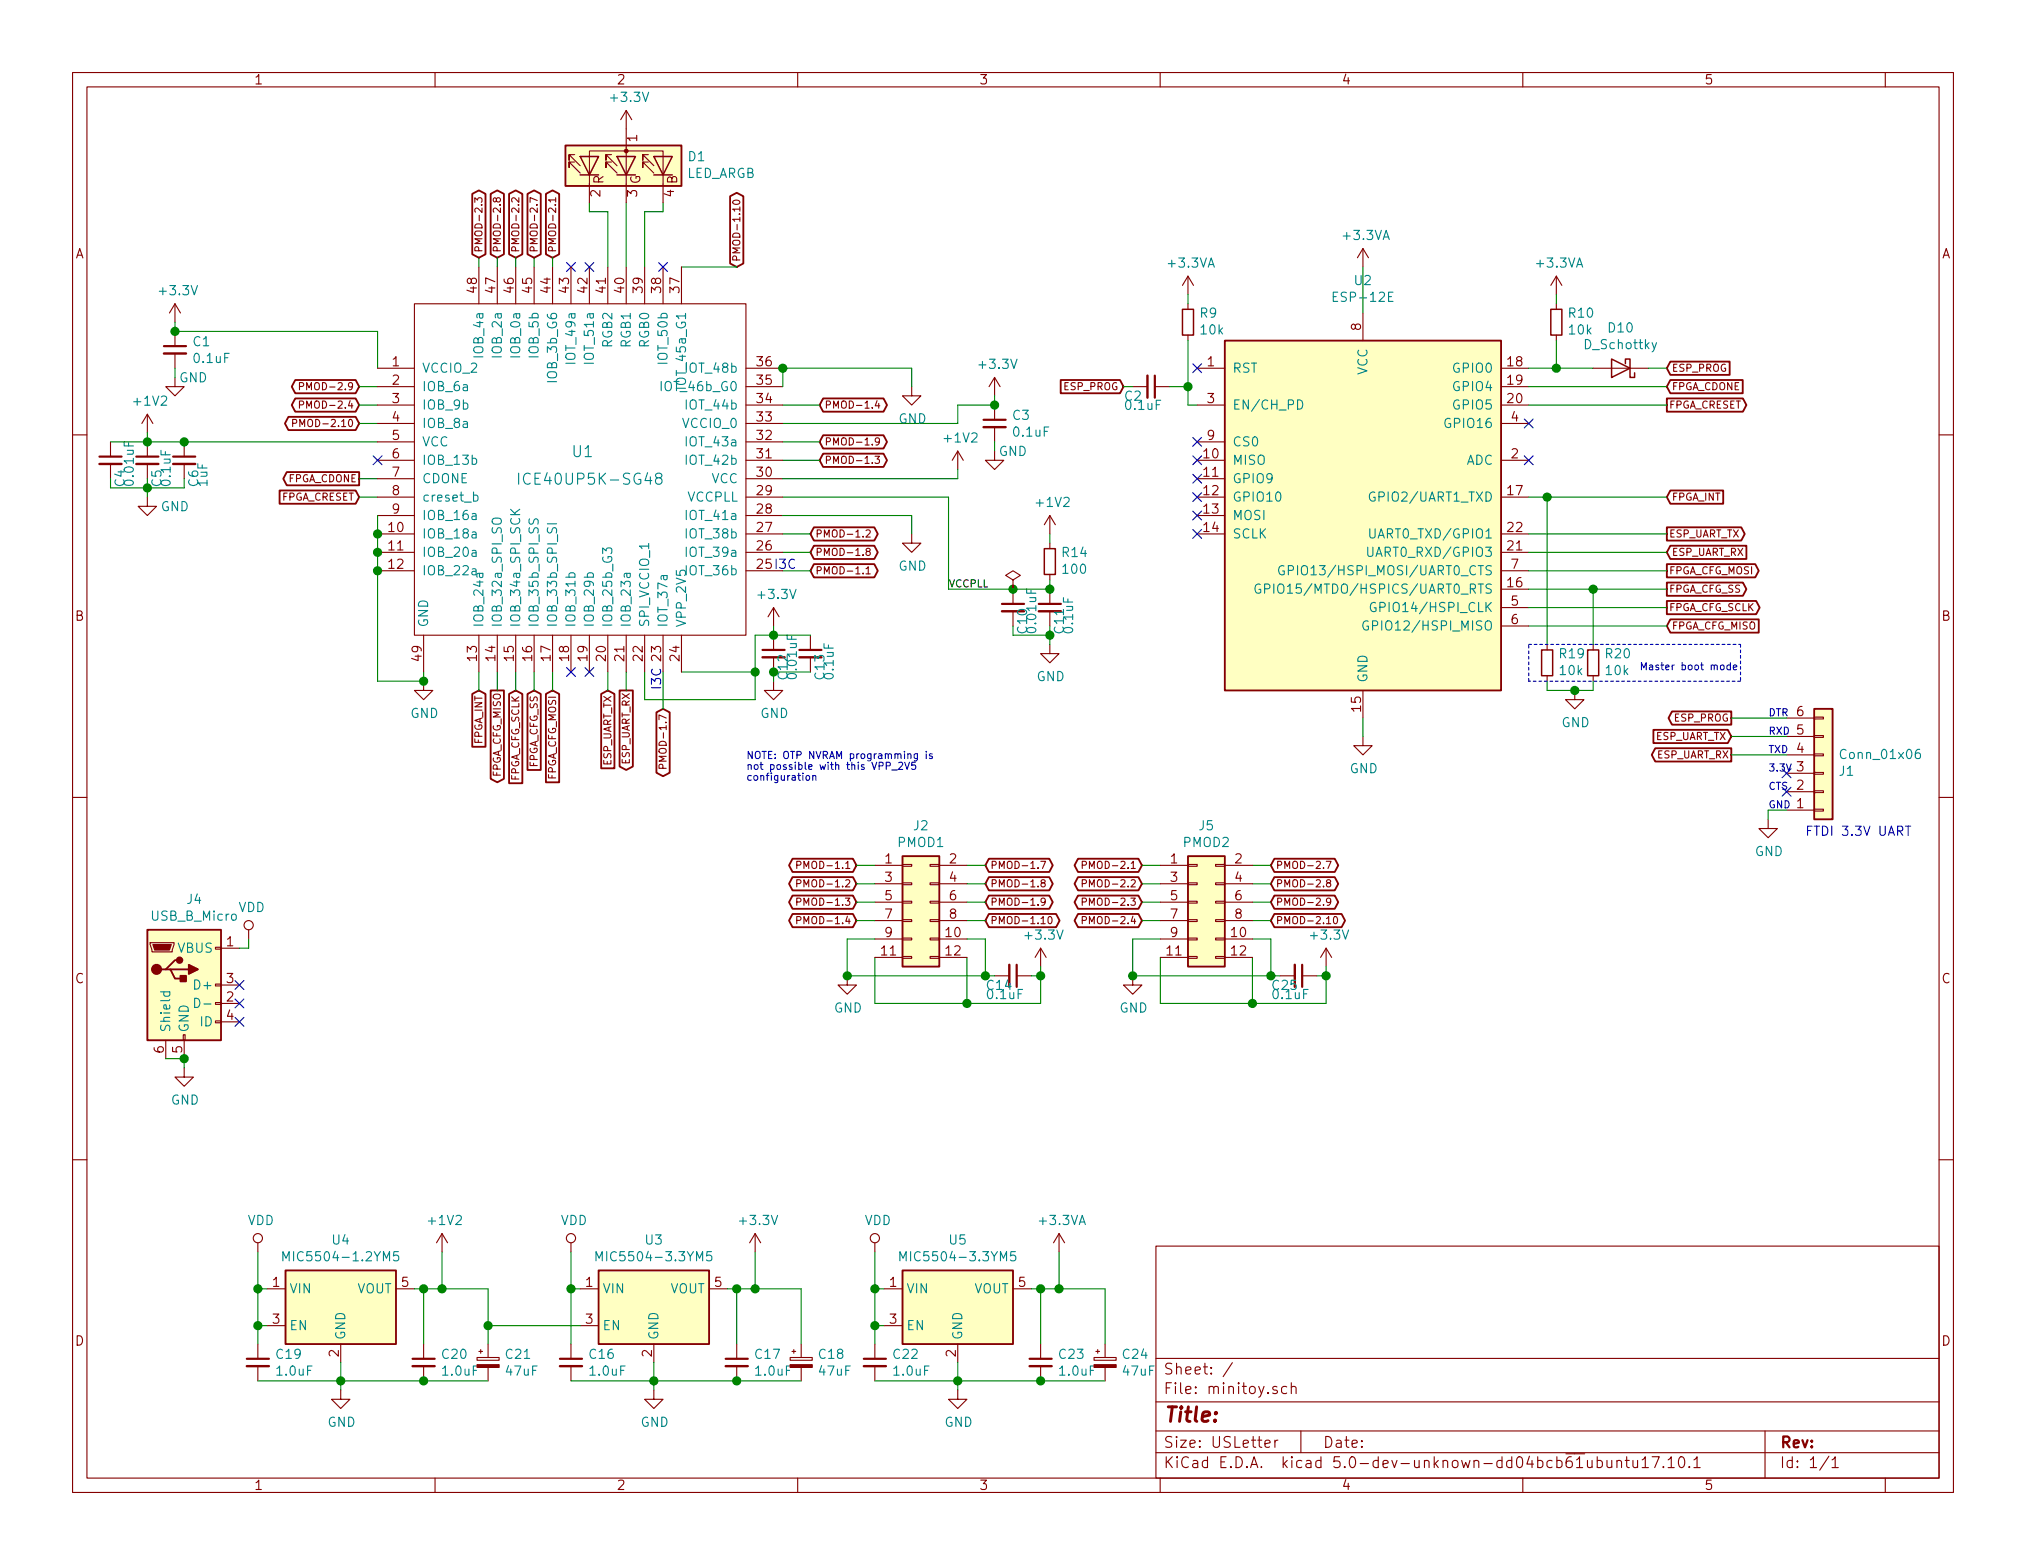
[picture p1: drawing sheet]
EESchema Schematic File Version 4
LIBS:minitoy-cache
EELAYER 26 0
EELAYER END
$Descr USLetter 11000 8500
encoding utf-8
Sheet 1 1
Title ""
Date ""
Rev ""
Comp ""
Comment1 ""
Comment2 ""
Comment3 ""
Comment4 ""
$EndDescr
$Comp
L RF_WiFi:ESP-12E U2
U 1 1
P 7400 2800
F 0 "U2" H 7400 4078 50  0000 C CNN
F 1 "ESP-12E" H 7400 3987 50  0000 C CNN
F 2 "RF_Modules:ESP-12E" H 7400 3050 50  0001 C CNN
F 3 "http://wiki.ai-thinker.com/_media/esp8266/docs/aithinker_esp_12f_datasheet_en.pdf" H 7050 3100 50  0001 C CNN
	1    7400 2800
	1    0    0    -1  
$EndComp
$Comp
L Regulator_Linear:MIC5504-3.3YM5 U3
U 1 1
P 3550 7100
F 0 "U3" H 3550 7467 50  0000 C CNN
F 1 "MIC5504-3.3YM5" H 3550 7376 50  0000 C CNN
F 2 "TO_SOT_Packages_SMD:SOT-23-5_HandSoldering" H 3550 6700 50  0001 C CNN
F 3 "http://ww1.microchip.com/downloads/en/DeviceDoc/MIC550X.pdf" H 3300 7350 50  0001 C CNN
	1    3550 7100
	1    0    0    -1  
$EndComp
$Comp
L Regulator_Linear:MIC5504-1.2YM5 U4
U 1 1
P 1850 7100
F 0 "U4" H 1850 7467 50  0000 C CNN
F 1 "MIC5504-1.2YM5" H 1850 7376 50  0000 C CNN
F 2 "TO_SOT_Packages_SMD:SOT-23-5_HandSoldering" H 1850 6700 50  0001 C CNN
F 3 "http://ww1.microchip.com/downloads/en/DeviceDoc/MIC550X.pdf" H 1600 7350 50  0001 C CNN
	1    1850 7100
	1    0    0    -1  
$EndComp
$Comp
L power:VDD #PWR032
U 1 1
P 1400 6800
F 0 "#PWR032" H 1400 6650 50  0001 C CNN
F 1 "VDD" H 1417 6973 50  0000 C CNN
F 2 "" H 1400 6800 50  0001 C CNN
F 3 "" H 1400 6800 50  0001 C CNN
	1    1400 6800
	1    0    0    -1  
$EndComp
$Comp
L power:+3.3V #PWR035
U 1 1
P 4100 6800
F 0 "#PWR035" H 4100 6650 50  0001 C CNN
F 1 "+3.3V" H 4115 6973 50  0000 C CNN
F 2 "" H 4100 6800 50  0001 C CNN
F 3 "" H 4100 6800 50  0001 C CNN
	1    4100 6800
	1    0    0    -1  
$EndComp
$Comp
L power:+1V2 #PWR033
U 1 1
P 2400 6800
F 0 "#PWR033" H 2400 6650 50  0001 C CNN
F 1 "+1V2" H 2415 6973 50  0000 C CNN
F 2 "" H 2400 6800 50  0001 C CNN
F 3 "" H 2400 6800 50  0001 C CNN
	1    2400 6800
	1    0    0    -1  
$EndComp
Wire Wire Line
	2400 7000 2400 6800
Wire Wire Line
	2250 7000 2300 7000
Wire Wire Line
	3950 7000 4000 7000
Wire Wire Line
	4100 7000 4100 6800
$Comp
L power:VDD #PWR034
U 1 1
P 3100 6800
F 0 "#PWR034" H 3100 6650 50  0001 C CNN
F 1 "VDD" H 3117 6973 50  0000 C CNN
F 2 "" H 3100 6800 50  0001 C CNN
F 3 "" H 3100 6800 50  0001 C CNN
	1    3100 6800
	1    0    0    -1  
$EndComp
Wire Wire Line
	3100 6800 3100 7000
Wire Wire Line
	3100 7000 3150 7000
Wire Wire Line
	1400 6800 1400 7000
Wire Wire Line
	1400 7000 1450 7000
$Comp
L power:GND #PWR039
U 1 1
P 3550 7550
F 0 "#PWR039" H 3550 7300 50  0001 C CNN
F 1 "GND" H 3555 7377 50  0000 C CNN
F 2 "" H 3550 7550 50  0001 C CNN
F 3 "" H 3550 7550 50  0001 C CNN
	1    3550 7550
	1    0    0    -1  
$EndComp
$Comp
L power:GND #PWR038
U 1 1
P 1850 7550
F 0 "#PWR038" H 1850 7300 50  0001 C CNN
F 1 "GND" H 1855 7377 50  0000 C CNN
F 2 "" H 1850 7550 50  0001 C CNN
F 3 "" H 1850 7550 50  0001 C CNN
	1    1850 7550
	1    0    0    -1  
$EndComp
Wire Wire Line
	1850 7400 1850 7500
Wire Wire Line
	3550 7400 3550 7500
$Comp
L Device:C_Small C19
U 1 1
P 1400 7400
F 0 "C19" H 1492 7446 50  0000 L CNN
F 1 "1.0uF" H 1492 7355 50  0000 L CNN
F 2 "Capacitors_SMD:C_0603_HandSoldering" H 1400 7400 50  0001 C CNN
F 3 "~" H 1400 7400 50  0001 C CNN
	1    1400 7400
	1    0    0    -1  
$EndComp
$Comp
L Device:C_Small C16
U 1 1
P 3100 7400
F 0 "C16" H 3192 7446 50  0000 L CNN
F 1 "1.0uF" H 3192 7355 50  0000 L CNN
F 2 "Capacitors_SMD:C_0603_HandSoldering" H 3100 7400 50  0001 C CNN
F 3 "~" H 3100 7400 50  0001 C CNN
	1    3100 7400
	1    0    0    -1  
$EndComp
Wire Wire Line
	1400 7000 1400 7200
Connection ~ 1400 7000
Wire Wire Line
	3100 7000 3100 7300
Connection ~ 3100 7000
Wire Wire Line
	1400 7500 1850 7500
Connection ~ 1850 7500
Wire Wire Line
	1850 7500 1850 7550
Wire Wire Line
	3100 7500 3550 7500
Connection ~ 3550 7500
Wire Wire Line
	3550 7500 3550 7550
$Comp
L Device:C_Small C20
U 1 1
P 2300 7400
F 0 "C20" H 2392 7446 50  0000 L CNN
F 1 "1.0uF" H 2392 7355 50  0000 L CNN
F 2 "Capacitors_SMD:C_0603_HandSoldering" H 2300 7400 50  0001 C CNN
F 3 "~" H 2300 7400 50  0001 C CNN
	1    2300 7400
	1    0    0    -1  
$EndComp
$Comp
L Device:C_Small C17
U 1 1
P 4000 7400
F 0 "C17" H 4092 7446 50  0000 L CNN
F 1 "1.0uF" H 4092 7355 50  0000 L CNN
F 2 "Capacitors_SMD:C_0603_HandSoldering" H 4000 7400 50  0001 C CNN
F 3 "~" H 4000 7400 50  0001 C CNN
	1    4000 7400
	1    0    0    -1  
$EndComp
Wire Wire Line
	2300 7000 2300 7300
Connection ~ 2300 7000
Wire Wire Line
	2300 7000 2400 7000
Wire Wire Line
	4000 7300 4000 7000
Connection ~ 4000 7000
Wire Wire Line
	4000 7000 4100 7000
Wire Wire Line
	4000 7500 3550 7500
Wire Wire Line
	2300 7500 1850 7500
$Comp
L Regulator_Linear:MIC5504-3.3YM5 U5
U 1 1
P 5200 7100
F 0 "U5" H 5200 7467 50  0000 C CNN
F 1 "MIC5504-3.3YM5" H 5200 7376 50  0000 C CNN
F 2 "TO_SOT_Packages_SMD:SOT-23-5_HandSoldering" H 5200 6700 50  0001 C CNN
F 3 "http://ww1.microchip.com/downloads/en/DeviceDoc/MIC550X.pdf" H 4950 7350 50  0001 C CNN
	1    5200 7100
	1    0    0    -1  
$EndComp
Wire Wire Line
	5600 7000 5650 7000
Wire Wire Line
	5750 7000 5750 6800
$Comp
L power:VDD #PWR036
U 1 1
P 4750 6800
F 0 "#PWR036" H 4750 6650 50  0001 C CNN
F 1 "VDD" H 4767 6973 50  0000 C CNN
F 2 "" H 4750 6800 50  0001 C CNN
F 3 "" H 4750 6800 50  0001 C CNN
	1    4750 6800
	1    0    0    -1  
$EndComp
Wire Wire Line
	4750 6800 4750 7000
Wire Wire Line
	4750 7000 4800 7000
$Comp
L power:GND #PWR040
U 1 1
P 5200 7550
F 0 "#PWR040" H 5200 7300 50  0001 C CNN
F 1 "GND" H 5205 7377 50  0000 C CNN
F 2 "" H 5200 7550 50  0001 C CNN
F 3 "" H 5200 7550 50  0001 C CNN
	1    5200 7550
	1    0    0    -1  
$EndComp
Wire Wire Line
	5200 7400 5200 7500
$Comp
L Device:C_Small C22
U 1 1
P 4750 7400
F 0 "C22" H 4842 7446 50  0000 L CNN
F 1 "1.0uF" H 4842 7355 50  0000 L CNN
F 2 "Capacitors_SMD:C_0603_HandSoldering" H 4750 7400 50  0001 C CNN
F 3 "~" H 4750 7400 50  0001 C CNN
	1    4750 7400
	1    0    0    -1  
$EndComp
Wire Wire Line
	4750 7000 4750 7200
Connection ~ 4750 7000
Wire Wire Line
	4750 7500 5200 7500
Connection ~ 5200 7500
Wire Wire Line
	5200 7500 5200 7550
$Comp
L Device:C_Small C23
U 1 1
P 5650 7400
F 0 "C23" H 5742 7446 50  0000 L CNN
F 1 "1.0uF" H 5742 7355 50  0000 L CNN
F 2 "Capacitors_SMD:C_0603_HandSoldering" H 5650 7400 50  0001 C CNN
F 3 "~" H 5650 7400 50  0001 C CNN
	1    5650 7400
	1    0    0    -1  
$EndComp
Wire Wire Line
	5650 7300 5650 7000
Connection ~ 5650 7000
Wire Wire Line
	5650 7000 5750 7000
Wire Wire Line
	5650 7500 5200 7500
Wire Wire Line
	4800 7200 4750 7200
Connection ~ 4750 7200
Wire Wire Line
	4750 7200 4750 7300
$Comp
L power:+3.3VA #PWR037
U 1 1
P 5750 6800
F 0 "#PWR037" H 5750 6650 50  0001 C CNN
F 1 "+3.3VA" H 5765 6973 50  0000 C CNN
F 2 "" H 5750 6800 50  0001 C CNN
F 3 "" H 5750 6800 50  0001 C CNN
	1    5750 6800
	1    0    0    -1  
$EndComp
$Comp
L power:+3.3VA #PWR03
U 1 1
P 7400 1450
F 0 "#PWR03" H 7400 1300 50  0001 C CNN
F 1 "+3.3VA" H 7415 1623 50  0000 C CNN
F 2 "" H 7400 1450 50  0001 C CNN
F 3 "" H 7400 1450 50  0001 C CNN
	1    7400 1450
	1    0    0    -1  
$EndComp
$Comp
L power:GND #PWR022
U 1 1
P 7400 4000
F 0 "#PWR022" H 7400 3750 50  0001 C CNN
F 1 "GND" H 7405 3827 50  0000 C CNN
F 2 "" H 7400 4000 50  0001 C CNN
F 3 "" H 7400 4000 50  0001 C CNN
	1    7400 4000
	1    0    0    -1  
$EndComp
NoConn ~ 6500 2400
NoConn ~ 6500 2500
NoConn ~ 6500 2600
NoConn ~ 6500 2700
NoConn ~ 6500 2800
NoConn ~ 6500 2900
Text GLabel 9050 3300 2    39   Output ~ 0
FPGA_CFG_SCLK
Text GLabel 9050 3400 2    39   Input ~ 0
FPGA_CFG_MISO
Text GLabel 9050 3100 2    39   Output ~ 0
FPGA_CFG_MOSI
Text GLabel 9050 3200 2    39   Output ~ 0
FPGA_CFG_SS
Wire Wire Line
	8300 3100 9050 3100
Wire Wire Line
	8300 3200 8650 3200
Wire Wire Line
	8300 3300 9050 3300
Wire Wire Line
	8300 3400 9050 3400
$Comp
L Device:R_Small R20
U 1 1
P 8650 3600
F 0 "R20" H 8591 3554 50  0000 R CNN
F 1 "10k" H 8591 3645 50  0000 R CNN
F 2 "Resistors_SMD:R_0603_HandSoldering" H 8650 3600 50  0001 C CNN
F 3 "~" H 8650 3600 50  0001 C CNN
	1    8650 3600
	-1   0    0    1   
$EndComp
Wire Wire Line
	8650 3500 8650 3200
Connection ~ 8650 3200
Wire Wire Line
	8650 3200 9050 3200
Wire Wire Line
	8650 3700 8650 3750
Text Notes 8900 3650 0    39   ~ 0
Master boot mode
$Comp
L Device:R_Small R19
U 1 1
P 8400 3600
F 0 "R19" H 8341 3554 50  0000 R CNN
F 1 "10k" H 8341 3645 50  0000 R CNN
F 2 "Resistors_SMD:R_0603_HandSoldering" H 8400 3600 50  0001 C CNN
F 3 "~" H 8400 3600 50  0001 C CNN
	1    8400 3600
	-1   0    0    1   
$EndComp
Wire Wire Line
	8300 2700 8400 2700
Wire Wire Line
	8400 2700 8400 3500
Wire Wire Line
	8400 3700 8400 3750
Wire Wire Line
	8400 3750 8550 3750
$Comp
L power:GND #PWR021
U 1 1
P 8550 3750
F 0 "#PWR021" H 8550 3500 50  0001 C CNN
F 1 "GND" H 8555 3577 50  0000 C CNN
F 2 "" H 8550 3750 50  0001 C CNN
F 3 "" H 8550 3750 50  0001 C CNN
	1    8550 3750
	1    0    0    -1  
$EndComp
Connection ~ 8550 3750
Wire Wire Line
	8550 3750 8650 3750
Wire Notes Line
	8300 3500 9450 3500
Wire Notes Line
	9450 3500 9450 3700
Wire Notes Line
	9450 3700 8300 3700
Wire Notes Line
	8300 3700 8300 3500
$Comp
L Device:R_Small R10
U 1 1
P 8450 1750
F 0 "R10" H 8391 1704 50  0000 R CNN
F 1 "10k" H 8391 1795 50  0000 R CNN
F 2 "Resistors_SMD:R_0603_HandSoldering" H 8450 1750 50  0001 C CNN
F 3 "~" H 8450 1750 50  0001 C CNN
	1    8450 1750
	-1   0    0    1   
$EndComp
$Comp
L power:+3.3VA #PWR05
U 1 1
P 8450 1600
F 0 "#PWR05" H 8450 1450 50  0001 C CNN
F 1 "+3.3VA" H 8465 1773 50  0000 C CNN
F 2 "" H 8450 1600 50  0001 C CNN
F 3 "" H 8450 1600 50  0001 C CNN
	1    8450 1600
	1    0    0    -1  
$EndComp
Wire Wire Line
	8300 2000 8450 2000
Wire Wire Line
	8450 2000 8450 1850
Wire Wire Line
	8450 1600 8450 1650
$Comp
L Device:R_Small R9
U 1 1
P 6450 1750
F 0 "R9" H 6391 1704 50  0000 R CNN
F 1 "10k" H 6391 1795 50  0000 R CNN
F 2 "Resistors_SMD:R_0603_HandSoldering" H 6450 1750 50  0001 C CNN
F 3 "~" H 6450 1750 50  0001 C CNN
	1    6450 1750
	-1   0    0    1   
$EndComp
$Comp
L power:+3.3VA #PWR04
U 1 1
P 6450 1600
F 0 "#PWR04" H 6450 1450 50  0001 C CNN
F 1 "+3.3VA" H 6465 1773 50  0000 C CNN
F 2 "" H 6450 1600 50  0001 C CNN
F 3 "" H 6450 1600 50  0001 C CNN
	1    6450 1600
	1    0    0    -1  
$EndComp
Wire Wire Line
	6450 1650 6450 1600
Text GLabel 9050 2000 2    39   Input ~ 0
ESP_PROG
Connection ~ 8450 2000
Text GLabel 9050 2900 2    39   Output ~ 0
ESP_UART_TX
Text GLabel 9050 3000 2    39   Input ~ 0
ESP_UART_RX
Text GLabel 9050 2100 2    39   Input ~ 0
FPGA_CDONE
Text GLabel 9050 2200 2    39   Output ~ 0
FPGA_CRESET
Wire Wire Line
	8300 2200 9050 2200
Text GLabel 6100 2100 0    39   Input ~ 0
ESP_PROG
Wire Wire Line
	6450 1850 6450 2100
NoConn ~ 8300 2500
Text GLabel 2800 3750 3    39   Input ~ 0
FPGA_CFG_SCLK
Text GLabel 2700 3750 3    39   Output ~ 0
FPGA_CFG_MISO
Text GLabel 3000 3750 3    39   Input ~ 0
FPGA_CFG_MOSI
Text GLabel 2900 3750 3    39   Input ~ 0
FPGA_CFG_SS
Wire Wire Line
	2700 3650 2700 3750
Wire Wire Line
	2800 3650 2800 3750
Wire Wire Line
	2900 3650 2900 3750
Wire Wire Line
	3000 3650 3000 3750
Text GLabel 1950 2600 0    39   Output ~ 0
FPGA_CDONE
Text GLabel 1950 2700 0    39   Input ~ 0
FPGA_CRESET
Wire Wire Line
	1950 2600 2050 2600
Wire Wire Line
	2050 2700 1950 2700
$Comp
L Device:C_Small C3
U 1 1
P 5400 2300
F 0 "C3" H 5492 2346 50  0000 L CNN
F 1 "0.1uF" H 5492 2255 50  0000 L CNN
F 2 "Capacitors_SMD:C_0603_HandSoldering" H 5400 2300 50  0001 C CNN
F 3 "~" H 5400 2300 50  0001 C CNN
	1    5400 2300
	1    0    0    -1  
$EndComp
$Comp
L power:GND #PWR010
U 1 1
P 5400 2450
F 0 "#PWR010" H 5400 2200 50  0001 C CNN
F 1 "GND" H 5500 2450 50  0000 C CNN
F 2 "" H 5400 2450 50  0001 C CNN
F 3 "" H 5400 2450 50  0001 C CNN
	1    5400 2450
	1    0    0    -1  
$EndComp
Wire Wire Line
	5400 2400 5400 2450
$Comp
L power:+1V2 #PWR011
U 1 1
P 5200 2550
F 0 "#PWR011" H 5200 2400 50  0001 C CNN
F 1 "+1V2" H 5215 2723 50  0000 C CNN
F 2 "" H 5200 2550 50  0001 C CNN
F 3 "" H 5200 2550 50  0001 C CNN
	1    5200 2550
	1    0    0    -1  
$EndComp
$Comp
L power:+3.3V #PWR08
U 1 1
P 5400 2150
F 0 "#PWR08" H 5400 2000 50  0001 C CNN
F 1 "+3.3V" H 5415 2323 50  0000 C CNN
F 2 "" H 5400 2150 50  0001 C CNN
F 3 "" H 5400 2150 50  0001 C CNN
	1    5400 2150
	1    0    0    -1  
$EndComp
Wire Wire Line
	5200 2550 5200 2600
Wire Wire Line
	5400 2150 5400 2200
Wire Wire Line
	4250 2300 5200 2300
Wire Wire Line
	5200 2300 5200 2200
Wire Wire Line
	5200 2200 5400 2200
Connection ~ 5400 2200
$Comp
L Device:C_Small C10
U 1 1
P 5500 3300
F 0 "C10" V 5550 3150 50  0000 L CNN
F 1 "0.01uF" V 5600 3150 50  0000 L CNN
F 2 "Capacitors_SMD:C_0603_HandSoldering" H 5500 3300 50  0001 C CNN
F 3 "~" H 5500 3300 50  0001 C CNN
	1    5500 3300
	1    0    0    -1  
$EndComp
$Comp
L Device:C_Small C11
U 1 1
P 5700 3300
F 0 "C11" V 5750 3150 50  0000 L CNN
F 1 "0.1uF" V 5800 3150 50  0000 L CNN
F 2 "Capacitors_SMD:C_0603_HandSoldering" H 5700 3300 50  0001 C CNN
F 3 "~" H 5700 3300 50  0001 C CNN
	1    5700 3300
	1    0    0    -1  
$EndComp
Wire Wire Line
	5500 3400 5500 3450
$Comp
L power:GND #PWR017
U 1 1
P 5700 3500
F 0 "#PWR017" H 5700 3250 50  0001 C CNN
F 1 "GND" H 5705 3327 50  0000 C CNN
F 2 "" H 5700 3500 50  0001 C CNN
F 3 "" H 5700 3500 50  0001 C CNN
	1    5700 3500
	1    0    0    -1  
$EndComp
$Comp
L power:+1V2 #PWR014
U 1 1
P 5700 2900
F 0 "#PWR014" H 5700 2750 50  0001 C CNN
F 1 "+1V2" H 5715 3073 50  0000 C CNN
F 2 "" H 5700 2900 50  0001 C CNN
F 3 "" H 5700 2900 50  0001 C CNN
	1    5700 2900
	1    0    0    -1  
$EndComp
Wire Wire Line
	5700 3400 5700 3450
Wire Wire Line
	5500 3450 5700 3450
Connection ~ 5700 3450
Wire Wire Line
	5700 3450 5700 3500
$Comp
L Device:R_Small R14
U 1 1
P 5700 3050
F 0 "R14" H 5641 3004 50  0000 R CNN
F 1 "100" H 5641 3095 50  0000 R CNN
F 2 "Resistors_SMD:R_0603_HandSoldering" H 5700 3050 50  0001 C CNN
F 3 "~" H 5700 3050 50  0001 C CNN
	1    5700 3050
	-1   0    0    1   
$EndComp
Wire Wire Line
	5700 2900 5700 2950
Wire Wire Line
	5700 3150 5700 3200
Connection ~ 5700 3200
Connection ~ 5500 3200
$Comp
L Device:C_Small C12
U 1 1
P 4200 3550
F 0 "C12" V 4250 3400 50  0000 L CNN
F 1 "0.01uF" V 4300 3400 50  0000 L CNN
F 2 "Capacitors_SMD:C_0603_HandSoldering" H 4200 3550 50  0001 C CNN
F 3 "~" H 4200 3550 50  0001 C CNN
	1    4200 3550
	1    0    0    -1  
$EndComp
$Comp
L power:+3.3V #PWR015
U 1 1
P 4200 3400
F 0 "#PWR015" H 4200 3250 50  0001 C CNN
F 1 "+3.3V" H 4215 3573 50  0000 C CNN
F 2 "" H 4200 3400 50  0001 C CNN
F 3 "" H 4200 3400 50  0001 C CNN
	1    4200 3400
	1    0    0    -1  
$EndComp
Wire Wire Line
	4200 3400 4200 3450
Text Notes 4050 4250 0    39   ~ 0
NOTE: OTP NVRAM programming is\nnot possible with this VPP_2V5\nconfiguration
$Comp
L Device:C_Small C4
U 1 1
P 600 2500
F 0 "C4" V 650 2350 50  0000 L CNN
F 1 "0.01uF" V 700 2350 50  0000 L CNN
F 2 "Capacitors_SMD:C_0603_HandSoldering" H 600 2500 50  0001 C CNN
F 3 "~" H 600 2500 50  0001 C CNN
	1    600  2500
	1    0    0    -1  
$EndComp
$Comp
L Device:C_Small C5
U 1 1
P 800 2500
F 0 "C5" V 850 2350 50  0000 L CNN
F 1 "0.1uF" V 900 2350 50  0000 L CNN
F 2 "Capacitors_SMD:C_0603_HandSoldering" H 800 2500 50  0001 C CNN
F 3 "~" H 800 2500 50  0001 C CNN
	1    800  2500
	1    0    0    -1  
$EndComp
$Comp
L Device:C_Small C6
U 1 1
P 1000 2500
F 0 "C6" V 1050 2350 50  0000 L CNN
F 1 "1uF" V 1100 2350 50  0000 L CNN
F 2 "Capacitors_SMD:C_0603_HandSoldering" H 1000 2500 50  0001 C CNN
F 3 "~" H 1000 2500 50  0001 C CNN
	1    1000 2500
	1    0    0    -1  
$EndComp
Wire Wire Line
	600  2400 800  2400
Wire Wire Line
	800  2400 1000 2400
Connection ~ 800  2400
Wire Wire Line
	600  2600 600  2650
Wire Wire Line
	600  2650 800  2650
Wire Wire Line
	1000 2650 1000 2600
Wire Wire Line
	800  2600 800  2650
Connection ~ 800  2650
Wire Wire Line
	800  2650 1000 2650
$Comp
L power:GND #PWR012
U 1 1
P 800 2700
F 0 "#PWR012" H 800 2450 50  0001 C CNN
F 1 "GND" H 950 2650 50  0000 C CNN
F 2 "" H 800 2700 50  0001 C CNN
F 3 "" H 800 2700 50  0001 C CNN
	1    800  2700
	1    0    0    -1  
$EndComp
Wire Wire Line
	800  2650 800  2700
$Comp
L power:+1V2 #PWR09
U 1 1
P 800 2350
F 0 "#PWR09" H 800 2200 50  0001 C CNN
F 1 "+1V2" H 815 2523 50  0000 C CNN
F 2 "" H 800 2350 50  0001 C CNN
F 3 "" H 800 2350 50  0001 C CNN
	1    800  2350
	1    0    0    -1  
$EndComp
Wire Wire Line
	800  2350 800  2400
Wire Wire Line
	1000 2400 2050 2400
Connection ~ 1000 2400
$Comp
L Device:C_Small C1
U 1 1
P 950 1900
F 0 "C1" H 1042 1946 50  0000 L CNN
F 1 "0.1uF" H 1042 1855 50  0000 L CNN
F 2 "Capacitors_SMD:C_0603_HandSoldering" H 950 1900 50  0001 C CNN
F 3 "~" H 950 1900 50  0001 C CNN
	1    950  1900
	1    0    0    -1  
$EndComp
$Comp
L power:GND #PWR07
U 1 1
P 950 2050
F 0 "#PWR07" H 950 1800 50  0001 C CNN
F 1 "GND" H 1050 2050 50  0000 C CNN
F 2 "" H 950 2050 50  0001 C CNN
F 3 "" H 950 2050 50  0001 C CNN
	1    950  2050
	1    0    0    -1  
$EndComp
Wire Wire Line
	950  2000 950  2050
$Comp
L power:+3.3V #PWR06
U 1 1
P 950 1750
F 0 "#PWR06" H 950 1600 50  0001 C CNN
F 1 "+3.3V" H 965 1923 50  0000 C CNN
F 2 "" H 950 1750 50  0001 C CNN
F 3 "" H 950 1750 50  0001 C CNN
	1    950  1750
	1    0    0    -1  
$EndComp
Wire Wire Line
	950  1750 950  1800
Wire Wire Line
	950  1800 2050 1800
Wire Wire Line
	2050 1800 2050 2000
Connection ~ 950  1800
$Comp
L power:GND #PWR018
U 1 1
P 2300 3700
F 0 "#PWR018" H 2300 3450 50  0001 C CNN
F 1 "GND" H 2305 3527 50  0000 C CNN
F 2 "" H 2300 3700 50  0001 C CNN
F 3 "" H 2300 3700 50  0001 C CNN
	1    2300 3700
	1    0    0    -1  
$EndComp
Wire Wire Line
	2300 3650 2300 3700
Text Notes 4200 3100 0    50   ~ 0
I3C
Text Notes 3600 3750 1    50   ~ 0
I3C
NoConn ~ 6500 2000
Wire Wire Line
	7400 3900 7400 4000
$Comp
L Device:C_Small C2
U 1 1
P 6250 2100
F 0 "C2" V 6300 1950 50  0000 L CNN
F 1 "0.1uF" V 6350 1950 50  0000 L CNN
F 2 "Capacitors_SMD:C_0603_HandSoldering" H 6250 2100 50  0001 C CNN
F 3 "~" H 6250 2100 50  0001 C CNN
	1    6250 2100
	0    1    1    0   
$EndComp
Wire Wire Line
	6100 2100 6150 2100
Wire Wire Line
	6350 2100 6450 2100
$Comp
L Device:D_Schottky D10
U 1 1
P 8800 2000
F 0 "D10" H 8800 1784 50  0000 C CNN
F 1 "D_Schottky" H 8800 1875 50  0000 C CNN
F 2 "Diodes_SMD:D_SOD-123" H 8800 2000 50  0001 C CNN
F 3 "~" H 8800 2000 50  0001 C CNN
	1    8800 2000
	-1   0    0    1   
$EndComp
Wire Wire Line
	8450 2000 8650 2000
$Comp
L Connector_Generic:Conn_01x06 J1
U 1 1
P 9900 4200
F 0 "J1" H 9980 4192 50  0000 L CNN
F 1 "Conn_01x06" H 9980 4101 50  0000 L CNN
F 2 "Pin_Headers:Pin_Header_Straight_1x06_Pitch2.54mm" H 9900 4200 50  0001 C CNN
F 3 "~" H 9900 4200 50  0001 C CNN
	1    9900 4200
	1    0    0    1   
$EndComp
Text GLabel 9400 4000 0    39   Input ~ 0
ESP_UART_TX
Text GLabel 9400 4100 0    39   Output ~ 0
ESP_UART_RX
Wire Wire Line
	9400 4100 9700 4100
Wire Wire Line
	9700 4000 9400 4000
$Comp
L power:GND #PWR023
U 1 1
P 9600 4450
F 0 "#PWR023" H 9600 4200 50  0001 C CNN
F 1 "GND" H 9605 4277 50  0000 C CNN
F 2 "" H 9600 4450 50  0001 C CNN
F 3 "" H 9600 4450 50  0001 C CNN
	1    9600 4450
	1    0    0    -1  
$EndComp
Wire Wire Line
	9600 4450 9600 4400
Wire Wire Line
	9600 4400 9700 4400
NoConn ~ 9700 4300
NoConn ~ 9700 4200
Text GLabel 9400 3900 0    39   Output ~ 0
ESP_PROG
Wire Wire Line
	9400 3900 9700 3900
Text Notes 9800 4550 0    50   ~ 0
FTDI 3.3V UART
Wire Wire Line
	6450 2100 6450 2200
Wire Wire Line
	6450 2200 6500 2200
Connection ~ 6450 2100
Text Notes 9600 3900 0    39   ~ 0
DTR
Text Notes 9600 4100 0    39   ~ 0
TXD
Text Notes 9600 4000 0    39   ~ 0
RXD
Text Notes 9600 4400 0    39   ~ 0
GND
Text Notes 9600 4200 0    39   ~ 0
3.3V
Text Notes 9600 4300 0    39   ~ 0
CTS
$Comp
L power:+3.3V #PWR01
U 1 1
P 3400 700
F 0 "#PWR01" H 3400 550 50  0001 C CNN
F 1 "+3.3V" H 3415 873 50  0000 C CNN
F 2 "" H 3400 700 50  0001 C CNN
F 3 "" H 3400 700 50  0001 C CNN
	1    3400 700 
	1    0    0    -1  
$EndComp
Text GLabel 2700 1400 1    39   BiDi ~ 0
PMOD-2.8
Text GLabel 1950 2100 0    39   BiDi ~ 0
PMOD-2.9
Text GLabel 1950 2300 0    39   BiDi ~ 0
PMOD-2.10
Text GLabel 3000 1400 1    39   BiDi ~ 0
PMOD-2.1
Text GLabel 2800 1400 1    39   BiDi ~ 0
PMOD-2.2
Text GLabel 2600 1400 1    39   BiDi ~ 0
PMOD-2.3
Text GLabel 1950 2200 0    39   BiDi ~ 0
PMOD-2.4
Text GLabel 2900 1400 1    39   BiDi ~ 0
PMOD-2.7
Wire Wire Line
	1950 2100 2050 2100
Wire Wire Line
	2050 2200 1950 2200
Wire Wire Line
	1950 2300 2050 2300
Wire Wire Line
	2600 1400 2600 1450
Wire Wire Line
	2700 1400 2700 1450
Wire Wire Line
	2800 1400 2800 1450
Wire Wire Line
	2900 1400 2900 1450
Wire Wire Line
	3000 1400 3000 1450
Wire Wire Line
	4750 5100 4600 5100
Wire Wire Line
	4600 5100 4600 5300
Wire Wire Line
	4750 5200 4750 5450
Wire Wire Line
	4750 5450 5250 5450
Wire Wire Line
	5250 5450 5250 5200
$Comp
L power:GND #PWR028
U 1 1
P 4600 5300
F 0 "#PWR028" H 4600 5050 50  0001 C CNN
F 1 "GND" H 4605 5127 50  0000 C CNN
F 2 "" H 4600 5300 50  0001 C CNN
F 3 "" H 4600 5300 50  0001 C CNN
	1    4600 5300
	1    0    0    -1  
$EndComp
$Comp
L power:+3.3V #PWR026
U 1 1
P 5650 5250
F 0 "#PWR026" H 5650 5100 50  0001 C CNN
F 1 "+3.3V" H 5665 5423 50  0000 C CNN
F 2 "" H 5650 5250 50  0001 C CNN
F 3 "" H 5650 5250 50  0001 C CNN
	1    5650 5250
	1    0    0    -1  
$EndComp
Wire Wire Line
	5250 5450 5650 5450
Wire Wire Line
	5650 5450 5650 5300
Connection ~ 5250 5450
Wire Wire Line
	4600 5300 5350 5300
Wire Wire Line
	5350 5300 5350 5100
Wire Wire Line
	5350 5100 5250 5100
Connection ~ 4600 5300
$Comp
L Device:C_Small C14
U 1 1
P 5500 5300
F 0 "C14" V 5550 5150 50  0000 L CNN
F 1 "0.1uF" V 5600 5150 50  0000 L CNN
F 2 "Capacitors_SMD:C_0603_HandSoldering" H 5500 5300 50  0001 C CNN
F 3 "~" H 5500 5300 50  0001 C CNN
	1    5500 5300
	0    1    1    0   
$EndComp
Wire Wire Line
	5400 5300 5350 5300
Connection ~ 5350 5300
Wire Wire Line
	5600 5300 5650 5300
Connection ~ 5650 5300
Wire Wire Line
	5650 5300 5650 5250
Text GLabel 4650 4700 0    39   BiDi ~ 0
PMOD-1.1
Text GLabel 4650 4800 0    39   BiDi ~ 0
PMOD-1.2
Text GLabel 4650 4900 0    39   BiDi ~ 0
PMOD-1.3
Text GLabel 4650 5000 0    39   BiDi ~ 0
PMOD-1.4
Text GLabel 5350 4700 2    39   BiDi ~ 0
PMOD-1.7
Text GLabel 5350 4800 2    39   BiDi ~ 0
PMOD-1.8
Text GLabel 5350 4900 2    39   BiDi ~ 0
PMOD-1.9
Text GLabel 5350 5000 2    39   BiDi ~ 0
PMOD-1.10
Wire Wire Line
	4650 4700 4750 4700
Wire Wire Line
	4650 4800 4750 4800
Wire Wire Line
	4650 4900 4750 4900
Wire Wire Line
	4650 5000 4750 5000
Wire Wire Line
	5250 4700 5350 4700
Wire Wire Line
	5250 4800 5350 4800
Wire Wire Line
	5250 4900 5350 4900
Wire Wire Line
	5250 5000 5350 5000
Text GLabel 4400 3100 2    39   BiDi ~ 0
PMOD-1.1
Text GLabel 3600 3850 3    39   BiDi ~ 0
PMOD-1.7
Text GLabel 4400 2900 2    39   BiDi ~ 0
PMOD-1.2
Text GLabel 4400 3000 2    39   BiDi ~ 0
PMOD-1.8
Text GLabel 4450 2500 2    39   BiDi ~ 0
PMOD-1.3
Text GLabel 4450 2400 2    39   BiDi ~ 0
PMOD-1.9
Text GLabel 4450 2200 2    39   BiDi ~ 0
PMOD-1.4
Text GLabel 4000 1450 1    39   BiDi ~ 0
PMOD-1.10
Wire Wire Line
	3600 3850 3600 3650
Wire Wire Line
	4400 3100 4250 3100
Wire Wire Line
	4400 3000 4250 3000
Wire Wire Line
	4400 2900 4250 2900
Text GLabel 9050 2700 2    39   Input ~ 0
FPGA_INT
Wire Wire Line
	8300 2100 9050 2100
Wire Wire Line
	3300 1150 3200 1150
Wire Wire Line
	3300 1450 3300 1150
Wire Wire Line
	3500 1150 3600 1150
Wire Wire Line
	3600 1150 3600 1100
Wire Wire Line
	3500 1450 3500 1150
Wire Wire Line
	3400 1450 3400 1100
Wire Wire Line
	3200 1150 3200 1100
Wire Wire Line
	3700 1450 4000 1450
Wire Wire Line
	4250 2200 4450 2200
Wire Wire Line
	4250 2400 4450 2400
Wire Wire Line
	4250 2500 4450 2500
Text GLabel 2600 3750 3    39   Input ~ 0
FPGA_INT
Text GLabel 3300 3750 3    39   Input ~ 0
ESP_UART_TX
Text GLabel 3400 3750 3    39   Output ~ 0
ESP_UART_RX
Wire Wire Line
	3300 3650 3300 3750
Wire Wire Line
	3400 3650 3400 3750
NoConn ~ 3100 1450
Wire Wire Line
	4200 3450 4100 3450
Wire Wire Line
	4100 3450 4100 3650
Wire Wire Line
	4100 3650 3700 3650
Connection ~ 4200 3450
Wire Wire Line
	3500 3800 3500 3650
$Comp
L power:GND #PWR019
U 1 1
P 4200 3700
F 0 "#PWR019" H 4200 3450 50  0001 C CNN
F 1 "GND" H 4205 3527 50  0000 C CNN
F 2 "" H 4200 3700 50  0001 C CNN
F 3 "" H 4200 3700 50  0001 C CNN
	1    4200 3700
	1    0    0    -1  
$EndComp
Wire Wire Line
	4200 3700 4200 3650
$Comp
L Connector_Specialized:USB_B_Micro J4
U 1 1
P 1000 5350
F 0 "J4" H 1055 5817 50  0000 C CNN
F 1 "USB_B_Micro" H 1055 5726 50  0000 C CNN
F 2 "Connectors:USB_Micro-B_10103594-0001LF" H 1150 5300 50  0001 C CNN
F 3 "~" H 1150 5300 50  0001 C CNN
	1    1000 5350
	1    0    0    -1  
$EndComp
$Comp
L power:VDD #PWR025
U 1 1
P 1350 5100
F 0 "#PWR025" H 1350 4950 50  0001 C CNN
F 1 "VDD" H 1367 5273 50  0000 C CNN
F 2 "" H 1350 5100 50  0001 C CNN
F 3 "" H 1350 5100 50  0001 C CNN
	1    1350 5100
	1    0    0    -1  
$EndComp
$Comp
L power:GND #PWR030
U 1 1
P 1000 5800
F 0 "#PWR030" H 1000 5550 50  0001 C CNN
F 1 "GND" H 1005 5627 50  0000 C CNN
F 2 "" H 1000 5800 50  0001 C CNN
F 3 "" H 1000 5800 50  0001 C CNN
	1    1000 5800
	1    0    0    -1  
$EndComp
Wire Wire Line
	1000 5750 1000 5800
Connection ~ 1000 5750
NoConn ~ 1300 5550
NoConn ~ 1300 5450
NoConn ~ 1300 5350
Wire Wire Line
	900  5750 1000 5750
$Comp
L Device:CP_Small C18
U 1 1
P 4350 7400
F 0 "C18" H 4438 7446 50  0000 L CNN
F 1 "47uF" H 4438 7355 50  0000 L CNN
F 2 "Capacitors_SMD:CP_Elec_5x5.3" H 4350 7400 50  0001 C CNN
F 3 "~" H 4350 7400 50  0001 C CNN
	1    4350 7400
	1    0    0    -1  
$EndComp
Wire Wire Line
	7400 1450 7400 1700
Wire Wire Line
	4100 7000 4350 7000
Wire Wire Line
	4350 7000 4350 7300
Connection ~ 4100 7000
Wire Wire Line
	4000 7500 4350 7500
Connection ~ 4000 7500
$Comp
L Device:CP_Small C21
U 1 1
P 2650 7400
F 0 "C21" H 2738 7446 50  0000 L CNN
F 1 "47uF" H 2738 7355 50  0000 L CNN
F 2 "Capacitors_SMD:CP_Elec_5x5.3" H 2650 7400 50  0001 C CNN
F 3 "~" H 2650 7400 50  0001 C CNN
	1    2650 7400
	1    0    0    -1  
$EndComp
$Comp
L Device:CP_Small C24
U 1 1
P 6000 7400
F 0 "C24" H 6088 7446 50  0000 L CNN
F 1 "47uF" H 6088 7355 50  0000 L CNN
F 2 "Capacitors_SMD:CP_Elec_5x5.3" H 6000 7400 50  0001 C CNN
F 3 "~" H 6000 7400 50  0001 C CNN
	1    6000 7400
	1    0    0    -1  
$EndComp
Wire Wire Line
	2400 7000 2650 7000
Wire Wire Line
	2650 7000 2650 7200
Connection ~ 2400 7000
Wire Wire Line
	2300 7500 2650 7500
Connection ~ 2300 7500
Wire Wire Line
	3150 7200 2650 7200
Connection ~ 2650 7200
Wire Wire Line
	2650 7200 2650 7300
Wire Wire Line
	5750 7000 6000 7000
Wire Wire Line
	6000 7000 6000 7300
Connection ~ 5750 7000
Wire Wire Line
	6000 7500 5650 7500
Connection ~ 5650 7500
Wire Wire Line
	1300 5150 1350 5150
Wire Wire Line
	1350 5150 1350 5100
$Comp
L power:PWR_FLAG #FLG01
U 1 1
P 5500 3200
F 0 "#FLG01" H 5500 3275 50  0001 C CNN
F 1 "PWR_FLAG" H 5500 3374 50  0001 C CNN
F 2 "" H 5500 3200 50  0001 C CNN
F 3 "" H 5500 3200 50  0001 C CNN
	1    5500 3200
	1    0    0    -1  
$EndComp
$Comp
L Device:LED_ARGB D1
U 1 1
P 3400 900
F 0 "D1" V 3446 570 50  0000 R CNN
F 1 "LED_ARGB" V 3355 570 50  0000 R CNN
F 2 "LEDs:LED_Cree-PLCC4_3.2x2.8mm_CCW" H 3400 850 50  0001 C CNN
F 3 "~" H 3400 850 50  0001 C CNN
	1    3400 900 
	0    -1   -1   0   
$EndComp
Wire Wire Line
	6300 5100 6150 5100
Wire Wire Line
	6150 5100 6150 5300
Wire Wire Line
	6300 5200 6300 5450
Wire Wire Line
	6300 5450 6800 5450
Wire Wire Line
	6800 5450 6800 5200
$Comp
L power:GND #PWR02
U 1 1
P 6150 5300
F 0 "#PWR02" H 6150 5050 50  0001 C CNN
F 1 "GND" H 6155 5127 50  0000 C CNN
F 2 "" H 6150 5300 50  0001 C CNN
F 3 "" H 6150 5300 50  0001 C CNN
	1    6150 5300
	1    0    0    -1  
$EndComp
$Comp
L power:+3.3V #PWR024
U 1 1
P 7200 5250
F 0 "#PWR024" H 7200 5100 50  0001 C CNN
F 1 "+3.3V" H 7215 5423 50  0000 C CNN
F 2 "" H 7200 5250 50  0001 C CNN
F 3 "" H 7200 5250 50  0001 C CNN
	1    7200 5250
	1    0    0    -1  
$EndComp
Wire Wire Line
	6800 5450 7200 5450
Wire Wire Line
	7200 5450 7200 5300
Connection ~ 6800 5450
Wire Wire Line
	6150 5300 6900 5300
Wire Wire Line
	6900 5300 6900 5100
Wire Wire Line
	6900 5100 6800 5100
Connection ~ 6150 5300
$Comp
L Device:C_Small C25
U 1 1
P 7050 5300
F 0 "C25" V 7100 5150 50  0000 L CNN
F 1 "0.1uF" V 7150 5150 50  0000 L CNN
F 2 "Capacitors_SMD:C_0603_HandSoldering" H 7050 5300 50  0001 C CNN
F 3 "~" H 7050 5300 50  0001 C CNN
	1    7050 5300
	0    1    1    0   
$EndComp
Wire Wire Line
	6950 5300 6900 5300
Connection ~ 6900 5300
Wire Wire Line
	7150 5300 7200 5300
Connection ~ 7200 5300
Wire Wire Line
	7200 5300 7200 5250
Text GLabel 6200 4700 0    39   BiDi ~ 0
PMOD-2.1
Text GLabel 6200 4800 0    39   BiDi ~ 0
PMOD-2.2
Text GLabel 6200 4900 0    39   BiDi ~ 0
PMOD-2.3
Text GLabel 6200 5000 0    39   BiDi ~ 0
PMOD-2.4
Text GLabel 6900 4700 2    39   BiDi ~ 0
PMOD-2.7
Text GLabel 6900 4800 2    39   BiDi ~ 0
PMOD-2.8
Text GLabel 6900 4900 2    39   BiDi ~ 0
PMOD-2.9
Text GLabel 6900 5000 2    39   BiDi ~ 0
PMOD-2.10
Wire Wire Line
	6200 4700 6300 4700
Wire Wire Line
	6200 4800 6300 4800
Wire Wire Line
	6200 4900 6300 4900
Wire Wire Line
	6200 5000 6300 5000
Wire Wire Line
	6800 4700 6900 4700
Wire Wire Line
	6800 4800 6900 4800
Wire Wire Line
	6800 4900 6900 4900
Wire Wire Line
	6800 5000 6900 5000
$Comp
L lattice:ICE40UP5K-SG48 U1
U 1 1
P 3150 2550
F 0 "U1" H 3100 2650 60  0000 L CNN
F 1 "ICE40UP5K-SG48" H 2800 2500 60  0000 L CNN
F 2 "Housings_DFN_QFN:QFN-48-1EP_7x7mm_Pitch0.5mm" H 3150 2550 60  0001 C CNN
F 3 "" H 3150 2550 60  0001 C CNN
	1    3150 2550
	1    0    0    -1  
$EndComp
NoConn ~ 3200 1450
NoConn ~ 3600 1450
$Comp
L Connector_Generic:Conn_02x06_Odd_Even J2
U 1 1
P 4950 4900
F 0 "J2" H 5000 5317 50  0000 C CNN
F 1 "PMOD1" H 5000 5226 50  0000 C CNN
F 2 "Socket_Strips:Socket_Strip_Angled_2x06_Pitch2.54mm" H 4950 4900 50  0001 C CNN
F 3 "~" H 4950 4900 50  0001 C CNN
	1    4950 4900
	1    0    0    -1  
$EndComp
$Comp
L Connector_Generic:Conn_02x06_Odd_Even J5
U 1 1
P 6500 4900
F 0 "J5" H 6550 5317 50  0000 C CNN
F 1 "PMOD2" H 6550 5226 50  0000 C CNN
F 2 "Socket_Strips:Socket_Strip_Angled_2x06_Pitch2.54mm" H 6500 4900 50  0001 C CNN
F 3 "~" H 6500 4900 50  0001 C CNN
	1    6500 4900
	1    0    0    -1  
$EndComp
NoConn ~ 2050 2500
NoConn ~ 3200 3650
Wire Wire Line
	5500 3200 5700 3200
Text Label 5150 3200 0    39   ~ 0
VCCPLL
Wire Wire Line
	2600 3750 2600 3650
Wire Wire Line
	4250 2600 5200 2600
Wire Wire Line
	8950 2000 9050 2000
Wire Wire Line
	9050 2700 8400 2700
Connection ~ 8400 2700
Wire Wire Line
	9050 2900 8300 2900
Wire Wire Line
	9050 3000 8300 3000
Wire Wire Line
	3500 3800 4100 3800
Wire Wire Line
	4100 3800 4100 3650
Connection ~ 4100 3650
$Comp
L Device:C_Small C13
U 1 1
P 4400 3550
F 0 "C13" V 4450 3400 50  0000 L CNN
F 1 "0.1uF" V 4500 3400 50  0000 L CNN
F 2 "Capacitors_SMD:C_0603_HandSoldering" H 4400 3550 50  0001 C CNN
F 3 "~" H 4400 3550 50  0001 C CNN
	1    4400 3550
	1    0    0    -1  
$EndComp
Wire Wire Line
	4200 3450 4400 3450
Wire Wire Line
	4200 3650 4400 3650
Connection ~ 4200 3650
NoConn ~ 3100 3650
NoConn ~ 8300 2300
Wire Wire Line
	1450 7200 1400 7200
Connection ~ 1400 7200
Wire Wire Line
	1400 7200 1400 7300
$Comp
L power:GND #PWR013
U 1 1
P 4950 2100
F 0 "#PWR013" H 4950 1850 50  0001 C CNN
F 1 "GND" H 4955 1927 50  0000 C CNN
F 2 "" H 4950 2100 50  0001 C CNN
F 3 "" H 4950 2100 50  0001 C CNN
	1    4950 2100
	1    0    0    -1  
$EndComp
Wire Wire Line
	4250 2000 4950 2000
Wire Wire Line
	4950 2000 4950 2100
Wire Wire Line
	4250 2100 4250 2000
Connection ~ 4250 2000
Wire Wire Line
	2050 2800 2050 2900
Wire Wire Line
	2050 3100 2050 3000
Wire Wire Line
	2050 2900 2050 3000
Connection ~ 2050 2900
Connection ~ 2050 3000
Wire Wire Line
	2050 3100 2050 3700
Wire Wire Line
	2050 3700 2300 3700
Connection ~ 2050 3100
Connection ~ 2300 3700
Wire Wire Line
	5500 3200 5150 3200
Wire Wire Line
	5150 3200 5150 2700
Wire Wire Line
	5150 2700 4250 2700
$Comp
L power:GND #PWR?
U 1 1
P 4950 2900
F 0 "#PWR?" H 4950 2650 50  0001 C CNN
F 1 "GND" H 4955 2727 50  0000 C CNN
F 2 "" H 4950 2900 50  0001 C CNN
F 3 "" H 4950 2900 50  0001 C CNN
	1    4950 2900
	1    0    0    -1  
$EndComp
Wire Wire Line
	4250 2800 4950 2800
Wire Wire Line
	4950 2800 4950 2900
$EndSCHEMATC
